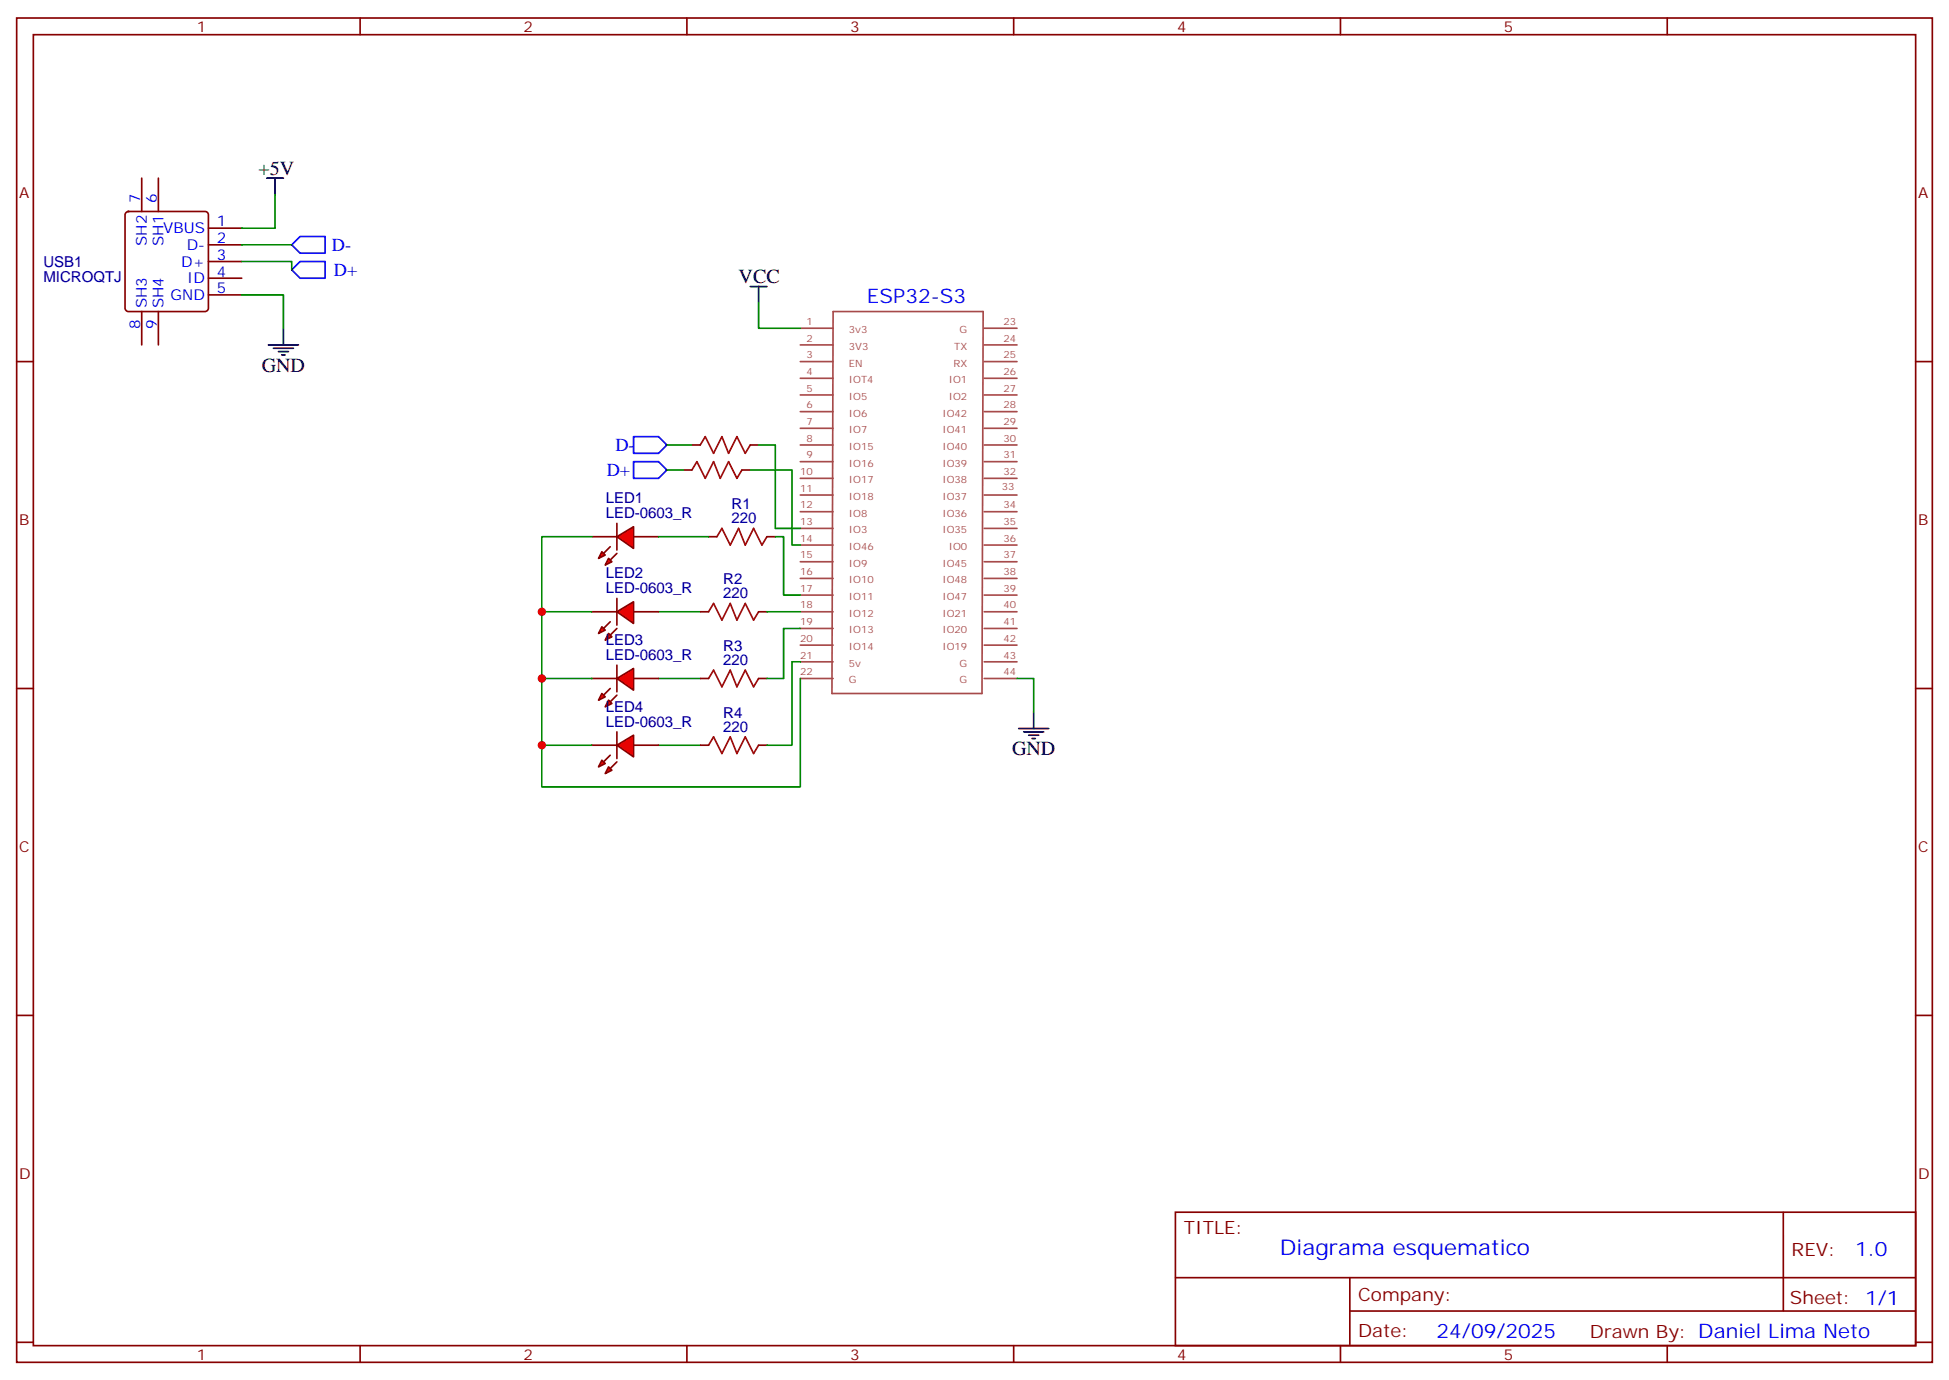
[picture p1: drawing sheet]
<svg xmlns="http://www.w3.org/2000/svg" width="412mm" height="292mm" viewBox="0 0 412 292" stroke-linecap="round" stroke-linejoin="round" font-family="sans-serif">
<g fill="none" stroke="#870000" stroke-width=".35">
<path d="M3.5 3.8h405.4v284.3h-405.4zM7.1 7.3h398.2v277.3h-398.2zM76.2 3.8v3.5M145.3 3.8v3.5M214.5 3.8v3.5M283.6 3.8v3.5M352.8 3.8v3.5M3.5 76.5h3.6M405.3 76.5h3.6M149.9 113.5h1.8M162.3 113.5h1.7M3.5 145.6h3.6"/>
<path d="M405.3 145.6h3.6M3.5 214.8h3.6M405.3 214.8h3.6M248.7 256.4h156.6v28.2h-156.6zM377.3 256.4v20.9M248.7 270.2h156.5M285.6 277.3h119.6M285.6 270.2v14.2M3.5 283.9h3.6M76.2 284.6v3.5M145.3 284.6v3.5M214.5 284.6v3.5"/>
<path d="M283.6 284.6v3.5M352.8 284.6v3.5M405.3 283.9h3.6"/>
</g>
<g fill="none" stroke="#a64a4a" stroke-width=".35">
<path d="M169.3 76.5h7M169.3 73h7M169.3 69.4h7M176.3 65.9h31.7l-.2 80.8h-31.8zM208.3 76.5h6.9M208.3 73h6.9M208.3 69.4h6.9M169.3 97.6h7M169.3 94.1h7M169.3 90.6h7M169.3 87.1h7M169.3 83.5h7"/>
<path d="M169.3 80h7M208.3 97.6h6.9M208.3 94.1h6.9M208.3 90.6h6.9M208.3 87.1h6.9M208.3 83.5h6.9M208.3 80h6.9M169.3 118.8h7M169.3 115.3h7M169.3 111.8h7M169.3 108.2h7M169.3 104.7h7"/>
<path d="M169.3 101.2h7M208.3 118.8h6.9M208.3 115.3h6.9M208.3 111.8h6.9M208.3 108.2h6.9M208.3 104.7h6.9M208.3 101.2h6.9M169.3 140h7M169.3 136.5h7M169.3 132.9h7M169.3 129.4h7M169.3 125.9h7"/>
<path d="M169.3 122.3h7M208.3 140h6.9M208.3 136.5h6.9M208.3 132.9h6.9M208.3 129.4h6.9M208.3 125.9h6.9M208.3 122.3h6.9M169.3 143.5h7M208.3 143.5h6.9"/>
</g>
<path d="M158.7 60.6h3.6M160.5 60.6v3.5M215.5 154.1h6.4M216.6 154.8h4.2M217.7 155.5h2.1M218.4 156.2h.7M218.7 150.6v3.5" fill="none" stroke="#000" stroke-width=".35"/>
<path d="M160.5 64.1v5.3h8.8M215.2 143.5h3.5v7.1" fill="none" stroke="#008700" stroke-width=".35"/>
<path d="M151.7 113.5l1.1-1.7 1.7 3.5 1.8-3.5 1.4 3.5 1.8-3.5 1.7 3.5 1.1-1.8" fill="none" stroke="#a10000" stroke-width=".35"/>
<g fill="#f00" stroke="#870000" stroke-width=".35">
<path d="M130.5 113.5l3.6-2.1v4.6z"/>
<path d="M130.5 110.7v5.6z"/>
</g>
<g fill="#870000" stroke="#870000" stroke-width=".35">
<path d="M129.1 118.5l1.4-1.4z"/>
<path d="M129.1 115.6l-1.4 1.5z"/>
</g>
<g fill="#f00" stroke="#870000" stroke-width=".35">
<path d="M128.8 118.1l.7 .7-1.4 .7z"/>
<path d="M127.4 116.7l.7 .7-1.5 .7z"/>
</g>
<path d="M125.2 113.5h5.3M134.1 113.5h5.2" fill="none" stroke="#870000" stroke-width=".35"/>
<path d="M139.3 113.5h10.6M139.3 129.4h8.9" fill="none" stroke="#008700" stroke-width=".35"/>
<g fill="#f00" stroke="#870000" stroke-width=".35">
<path d="M130.5 129.4l3.6-2.1v4.6z"/>
<path d="M130.5 126.6v5.6z"/>
</g>
<g fill="#870000" stroke="#870000" stroke-width=".35">
<path d="M130.5 132.9l-1.4 1.4z"/>
<path d="M129.1 131.5l-1.4 1.4z"/>
</g>
<g fill="#f00" stroke="#870000" stroke-width=".35">
<path d="M128.8 134l.7 .7-1.4 .7z"/>
<path d="M127.4 132.6l.7 .7-1.5 .7z"/>
</g>
<path d="M125.2 129.4h5.3M134.1 129.4h5.2M148.2 129.4h1.7M160.5 129.4h1.8" fill="none" stroke="#870000" stroke-width=".35"/>
<path d="M149.9 129.4l1.1-1.8 1.8 3.6 1.7-3.6 1.4 3.6 1.8-3.6 1.8 3.6 1-1.8" fill="none" stroke="#a10000" stroke-width=".35"/>
<path d="M139.3 143.5h8.9" fill="none" stroke="#008700" stroke-width=".35"/>
<g fill="#f00" stroke="#870000" stroke-width=".35">
<path d="M130.5 143.5l3.6-2.1v4.6z"/>
<path d="M130.5 140.7v5.6z"/>
</g>
<g fill="#870000" stroke="#870000" stroke-width=".35">
<path d="M129.1 148.4l1.4-1.4z"/>
<path d="M129.1 145.6l-1.4 1.4z"/>
</g>
<g fill="#f00" stroke="#870000" stroke-width=".35">
<path d="M128.8 148.1l.7 .7-1.4 .7z"/>
<path d="M127.4 146.7l.7 .7-1.5 .7z"/>
</g>
<path d="M125.2 143.5h5.3M134.1 143.5h5.2M148.2 143.5h1.7M160.5 143.5h1.8" fill="none" stroke="#870000" stroke-width=".35"/>
<path d="M149.9 143.5l1.1-1.8 1.8 3.6 1.7-3.6 1.4 3.6 1.8-3.6 1.8 3.6 1-1.8" fill="none" stroke="#a10000" stroke-width=".35"/>
<path d="M139.3 157.6h8.9" fill="none" stroke="#008700" stroke-width=".35"/>
<g fill="#f00" stroke="#870000" stroke-width=".35">
<path d="M130.5 157.6l3.6-2.1v4.6z"/>
<path d="M130.5 154.8v5.6z"/>
</g>
<g fill="#870000" stroke="#870000" stroke-width=".35">
<path d="M129.1 162.6l1.4-1.5z"/>
<path d="M129.1 159.7l-1.4 1.4z"/>
</g>
<g fill="#f00" stroke="#870000" stroke-width=".35">
<path d="M128.8 162.2l.7 .7-1.4 .7z"/>
<path d="M127.4 160.8l.7 .7-1.5 .7z"/>
</g>
<g fill="none" stroke="#870000" stroke-width=".35">
<path d="M30 37.7v7M33.5 37.7v7M26.7 44.9l.5-.2h16.2a.71 .71 0 0 1 .7 .7v19.8a.76 .76 0 0 1-.7 .7h-16.2a.76 .76 0 0 1-.7-.7v-19.8zM44.1 48.3h7.1M44.1 51.8h7.1M44.1 55.3h7.1M44.1 58.8h7.1M30 65.9v7.1M33.5 65.9v7.1M44.1 62.4h7.1M144.6 99.4h1.8M146.4 94.1h1.8"/>
<path d="M157 99.4h1.7M158.7 94.1h1.8M125.2 157.6h5.3M134.1 157.6h5.2M148.2 157.6h1.7M160.5 157.6h1.8"/>
</g>
<path d="M146.4 99.4l1.1-1.8 1.7 3.6 1.8-3.6 1.4 3.6 1.8-3.6 1.7 3.6 1.1-1.8M148.2 94.1l1-1.7 1.8 3.5 1.8-3.5 1.4 3.5 1.7-3.5 1.8 3.5 1-1.8M149.9 157.6l1.1-1.7 1.8 3.5 1.7-3.5 1.4 3.5 1.8-3.5 1.8 3.5 1-1.8" fill="none" stroke="#a10000" stroke-width=".35"/>
<g fill="none" stroke="#008700" stroke-width=".35">
<path d="M51.2 55.3h10.5v1.8M51.2 51.8h10.5M58.2 41.2v7.1h-7M51.2 62.4h8.8v7M141.1 94.1h5.3M141.1 99.4h3.5M158.7 99.4h8.9v15.9h1.7M160.5 94.1h3.5v17.7h5.3M125.2 113.5h-10.5v52.9h54.6v-22.9M164 113.5h1.8v12.4h3.5M114.7 129.4h10.5M162.3 129.4h7"/>
<path d="M169.3 132.9h-3.5v10.6h-3.5M169.3 140h-1.7v17.6h-5.3M114.7 143.5h10.5M114.7 157.6h10.5"/>
</g>
<path d="M56.4 37.7h3.6M58.2 37.7v3.5M56.8 73h6.3M57.9 73.7h4.2M58.9 74.4h2.1M59.6 75.1h.7M60 69.4v3.6" fill="none" stroke="#000" stroke-width=".35"/>
<path d="M63.5 50h5.3v3.6h-5.3l-1.8-1.8zM63.5 55.3h5.3v3.5h-5.3l-1.8-1.7zM134.1 92.4h5.2l1.8 1.7-1.8 1.8h-5.2zM134.1 97.6h5.2l1.8 1.8-1.8 1.8h-5.2z" fill="none" stroke="#00f" stroke-width=".35"/>
<g fill="#c00">
<circle cx="114.7" cy="157.6" r=".88"/>
<circle cx="114.7" cy="143.5" r=".88"/>
<circle cx="114.7" cy="129.4" r=".88"/>
</g>
<text font-size="4.6" fill="#00f" x="270.8" y="265.4">Diagrama esquematico</text>
<g font-size="4.2">
<text x="54.7" y="37">+5V</text>
<text x="156.3" y="59.9">VCC</text>
<text x="55.4" y="78.6">GND</text>
<text x="214.1" y="159.7">GND</text>
</g>
<g font-size="4.2" fill="#00f">
<text x="183.4" y="64.1">ESP32-S3</text>
<text x="392.5" y="265.7">1.0</text>
<text x="304" y="283">24/09/2025</text>
</g>
<g font-size="3.9" fill="#00f">
<text x="70.2" y="53.1">D-</text>
<text x="70.6" y="58.4">D+</text>
<text x="130.2" y="95.4">D-</text>
<text x="128.4" y="100.7">D+</text>
</g>
<g font-size="3.9" fill="#800">
<text x="250.5" y="261">TITLE:</text>
<text x="379.1" y="265.7">REV:</text>
<text x="287.4" y="275.2">Company:</text>
<text x="378.7" y="275.8">Sheet: 1/1</text>
<text x="287.4" y="282.9">Date:</text>
<text x="336.4" y="282.9">Drawn By: Daniel Lima Neto</text>
</g>
<g font-size="3.2" fill="#800">
<text x="41.6" y="6.8">1</text>
<text x="110.8" y="6.8">2</text>
<text x="179.9" y="6.8">3</text>
<text x="249.1" y="6.8">4</text>
<text x="318.2" y="6.8">5</text>
<text x="4.1" y="41.9">A</text>
<text x="405.9" y="41.9">A</text>
<text x="4.1" y="111.1">B</text>
<text x="405.9" y="111.1">B</text>
<text x="4.1" y="180.2">C</text>
<text x="405.9" y="180.2">C</text>
<text x="4.1" y="249.3">D</text>
<text x="405.9" y="249.3">D</text>
<text x="41.6" y="287.6">1</text>
<text x="110.8" y="287.6">2</text>
<text x="179.9" y="287.6">3</text>
<text x="249.1" y="287.6">4</text>
<text x="318.2" y="287.6">5</text>
</g>
<g font-size="3.2" fill="#00f">
<text x="29.6" y="43" transform="rotate(-90 29.6 43)">7</text>
<text x="33.2" y="43" transform="rotate(-90 33.2 43)">6</text>
<text x="45.9" y="47.9">1</text>
<text x="31" y="52" transform="rotate(-90 31 52)">SH2</text>
<text x="34.6" y="49.3">VBUS</text>
<text x="34.6" y="52" transform="rotate(-90 34.6 52)">SH1</text>
<text x="39.5" y="52.8">D-</text>
<text x="45.9" y="51.4">2</text>
<text x="38.4" y="56.4">D+</text>
<text x="39.6" y="59.9">ID</text>
<text x="45.9" y="55">3</text>
<text x="45.9" y="58.5">4</text>
<text x="31" y="65.2" transform="rotate(-90 31 65.2)">SH3</text>
<text x="34.6" y="65.2" transform="rotate(-90 34.6 65.2)">SH4</text>
<text x="36.1" y="63.4">GND</text>
<text x="45.9" y="62">5</text>
<text x="29.6" y="69.7" transform="rotate(-90 29.6 69.7)">8</text>
<text x="33.2" y="69.7" transform="rotate(-90 33.2 69.7)">9</text>
</g>
<g font-size="3.2" fill="#000080">
<text x="9.2" y="59.7">MICROQTJ</text>
<text x="9.2" y="56.4">USB1</text>
<text x="128.2" y="106.5">LED1</text>
<text x="154.8" y="107.7">R1</text>
<text x="128.2" y="109.6">LED-0603_R</text>
<text x="154.8" y="110.7">220</text>
<text x="128.2" y="125.5">LED-0603_R</text>
<text x="128.2" y="122.3">LED2</text>
<text x="153" y="123.5">R2</text>
<text x="153" y="126.6">220</text>
<text x="128.2" y="136.5">LED3</text>
<text x="153" y="137.7">R3</text>
<text x="128.2" y="139.6">LED-0603_R</text>
<text x="153" y="140.7">220</text>
<text x="128.2" y="153.7">LED-0603_R</text>
<text x="128.2" y="150.6">LED4</text>
<text x="153" y="154.8">220</text>
<text x="153" y="151.8">R4</text>
</g>
<g font-size="2.1" fill="#a54b4b">
<text x="170.7" y="68.7">1</text>
<text x="179.6" y="70.5">3v3</text>
<text x="203" y="70.5">G</text>
<text x="212.3" y="68.7">23</text>
<text x="170.7" y="75.8">3</text>
<text x="170.7" y="72.3">2</text>
<text x="179.6" y="77.5">EN</text>
<text x="179.6" y="74">3V3</text>
<text x="201.7" y="77.5">RX</text>
<text x="201.9" y="74">TX</text>
<text x="212.3" y="75.8">25</text>
<text x="212.3" y="72.3">24</text>
<text x="170.7" y="82.8">5</text>
<text x="170.7" y="79.3">4</text>
<text x="179.6" y="81.1">IOT4</text>
<text x="200.8" y="81.1">IO1</text>
<text x="212.3" y="82.8">27</text>
<text x="212.3" y="79.3">26</text>
<text x="170.7" y="89.9">7</text>
<text x="170.7" y="86.4">6</text>
<text x="179.6" y="88.1">IO6</text>
<text x="179.6" y="84.6">IO5</text>
<text x="199.4" y="88.1">IO42</text>
<text x="200.8" y="84.6">IO2</text>
<text x="212.3" y="89.9">29</text>
<text x="212.3" y="86.4">28</text>
<text x="170.7" y="93.4">8</text>
<text x="179.6" y="95.2">IO15</text>
<text x="179.6" y="91.6">IO7</text>
<text x="199.4" y="95.2">IO40</text>
<text x="199.4" y="91.6">IO41</text>
<text x="212.3" y="93.4">30</text>
<text x="169.3" y="100.5">10</text>
<text x="170.7" y="97">9</text>
<text x="179.6" y="98.7">IO16</text>
<text x="199.4" y="98.7">IO39</text>
<text x="212.3" y="100.5">32</text>
<text x="212.3" y="97">31</text>
<text x="169.3" y="107.5">12</text>
<text x="169.3" y="104">11</text>
<text x="179.6" y="105.7">IO18</text>
<text x="179.6" y="102.2">IO17</text>
<text x="199.4" y="105.7">IO37</text>
<text x="199.4" y="102.2">IO38</text>
<text x="212" y="103.7">33</text>
<text x="212.3" y="107.5">34</text>
<text x="169.3" y="111.1">13</text>
<text x="179.6" y="112.8">IO3</text>
<text x="179.6" y="109.3">IO8</text>
<text x="199.4" y="112.8">IO35</text>
<text x="199.4" y="109.3">IO36</text>
<text x="212.3" y="111.1">35</text>
<text x="169.3" y="118.1">15</text>
<text x="169.3" y="114.6">14</text>
<text x="179.6" y="119.9">IO9</text>
<text x="179.6" y="116.3">IO46</text>
<text x="199.4" y="119.9">IO45</text>
<text x="200.8" y="116.3">IO0</text>
<text x="212.3" y="118.1">37</text>
<text x="212.3" y="114.6">36</text>
<text x="169.3" y="125.2">17</text>
<text x="169.3" y="121.6">16</text>
<text x="179.6" y="123.4">IO10</text>
<text x="199.4" y="123.4">IO48</text>
<text x="212.3" y="125.2">39</text>
<text x="212.3" y="121.6">38</text>
<text x="169.3" y="128.7">18</text>
<text x="179.6" y="130.4">IO12</text>
<text x="179.6" y="126.9">IO11</text>
<text x="199.4" y="130.4">IO21</text>
<text x="199.4" y="126.9">IO47</text>
<text x="212.3" y="128.7">40</text>
<text x="169.3" y="135.8">20</text>
<text x="169.3" y="132.2">19</text>
<text x="179.6" y="137.5">IO14</text>
<text x="179.6" y="134">IO13</text>
<text x="199.4" y="137.5">IO19</text>
<text x="199.4" y="134">IO20</text>
<text x="212.3" y="135.8">42</text>
<text x="212.3" y="132.2">41</text>
<text x="169.3" y="142.8">22</text>
<text x="169.3" y="139.3">21</text>
<text x="179.6" y="141">5v</text>
<text x="203" y="141">G</text>
<text x="212.3" y="142.8">44</text>
<text x="212.3" y="139.3">43</text>
<text x="179.6" y="144.6">G</text>
<text x="203" y="144.6">G</text>
</g>
</svg>
